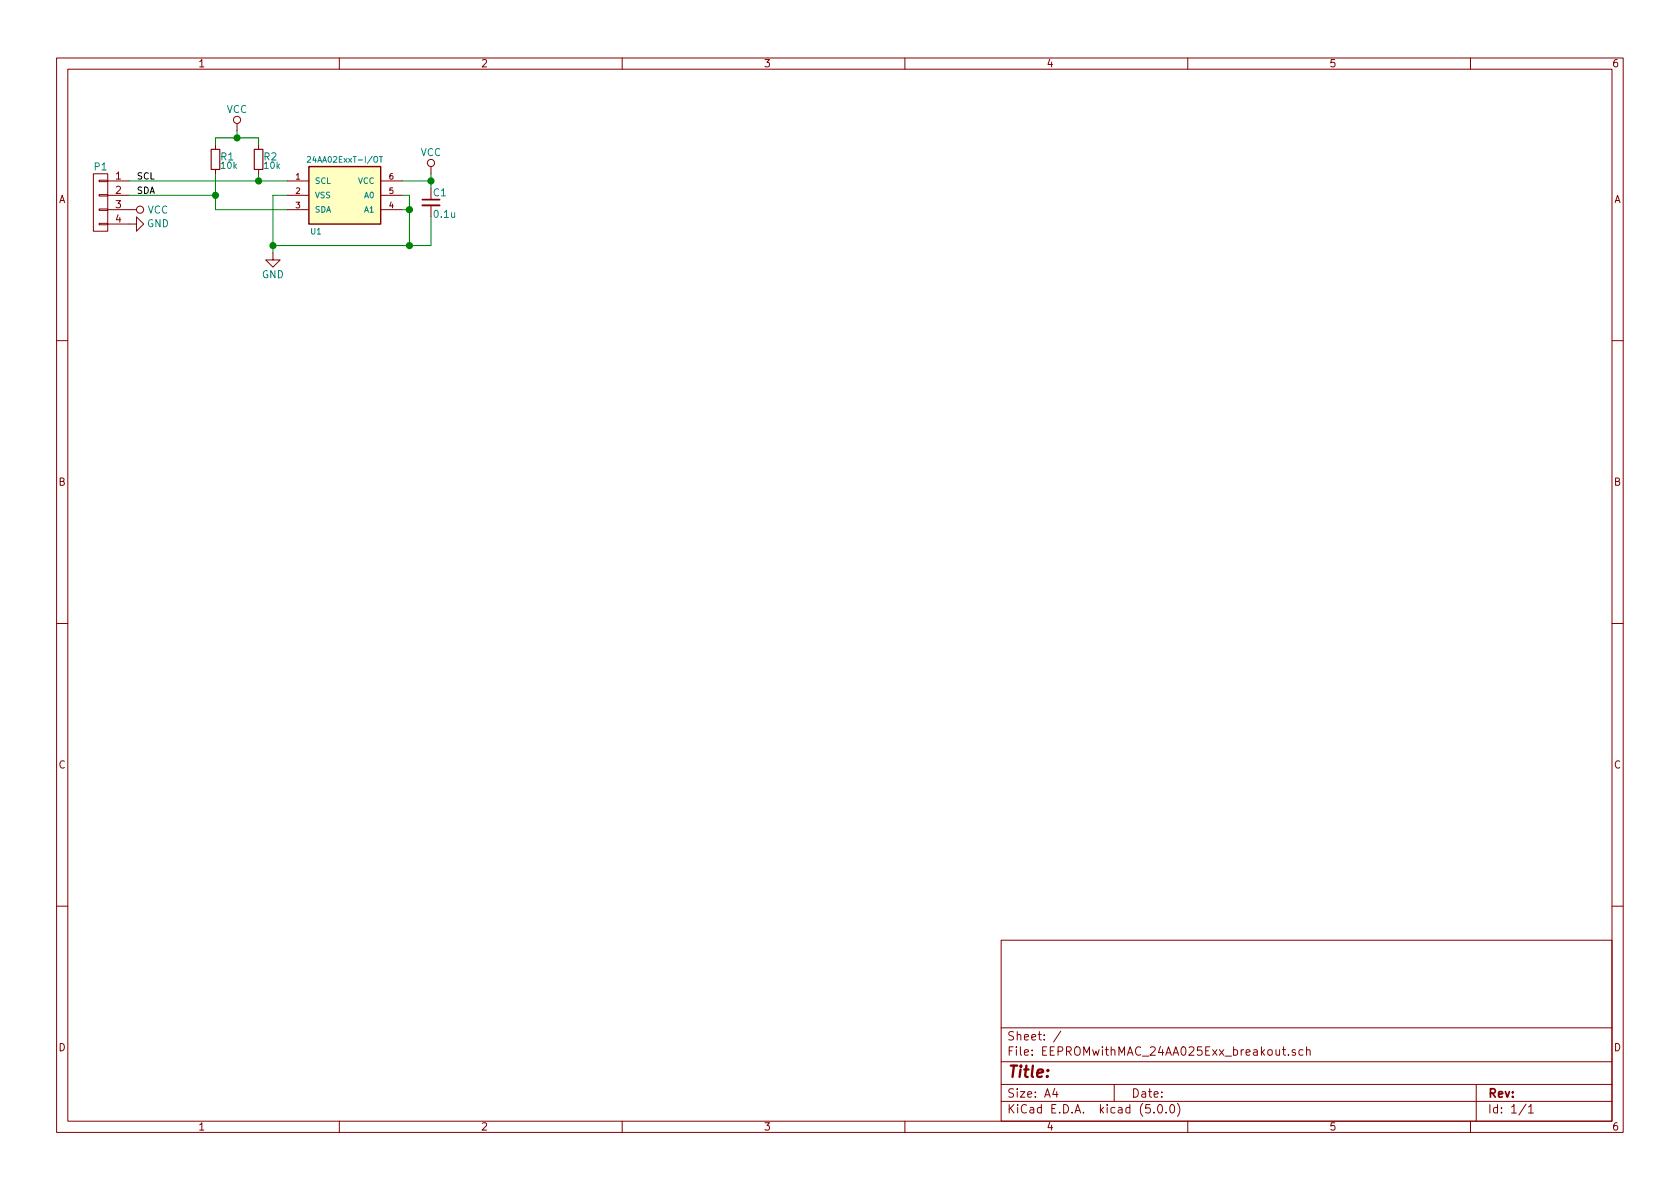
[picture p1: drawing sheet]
EESchema Schematic File Version 4
LIBS:EEPROMwithMAC_24AA025Exx_breakout-cache
EELAYER 26 0
EELAYER END
$Descr A4 11693 8268
encoding utf-8
Sheet 1 1
Title ""
Date ""
Rev ""
Comp ""
Comment1 ""
Comment2 ""
Comment3 ""
Comment4 ""
$EndDescr
$Comp
L conn:CONN_01X04 P1
U 1 1
P 700 1400
F 0 "P1" H 700 1650 50  0000 C CNN
F 1 "CONN_01X04" V 800 1400 50  0001 C CNN
F 2 "user:USER_SIL-4_PinHeader2" H 700 1400 50  0001 C CNN
F 3 "" H 700 1400 50  0000 C CNN
	1    700  1400
	-1   0    0    -1  
$EndComp
Text Label 950  1250 0    45   ~ 0
SCL
Text Label 950  1350 0    45   ~ 0
SDA
Wire Wire Line
	900  1350 1500 1350
$Comp
L power:VCC #PWR01
U 1 1
P 900 1450
F 0 "#PWR01" H 900 1300 50  0001 C CNN
F 1 "VCC" V 900 1650 50  0000 C CNN
F 2 "" H 900 1450 50  0000 C CNN
F 3 "" H 900 1450 50  0000 C CNN
	1    900  1450
	0    1    1    0   
$EndComp
$Comp
L power:GND #PWR02
U 1 1
P 900 1550
F 0 "#PWR02" H 900 1300 50  0001 C CNN
F 1 "GND" V 900 1350 50  0000 C CNN
F 2 "" H 900 1550 50  0000 C CNN
F 3 "" H 900 1550 50  0000 C CNN
	1    900  1550
	0    -1   -1   0   
$EndComp
$Comp
L Device:R_Small R2
U 1 1
P 1800 1100
F 0 "R2" H 1830 1120 50  0000 L CNN
F 1 "10k" H 1830 1060 45  0000 L CNN
F 2 "user:USER_0603_HandSoldering" H 1800 1100 50  0001 C CNN
F 3 "" H 1800 1100 50  0000 C CNN
	1    1800 1100
	1    0    0    -1  
$EndComp
$Comp
L Device:R_Small R1
U 1 1
P 1500 1100
F 0 "R1" H 1530 1120 50  0000 L CNN
F 1 "10k" H 1530 1060 45  0000 L CNN
F 2 "user:USER_0603_HandSoldering" H 1500 1100 50  0001 C CNN
F 3 "" H 1500 1100 50  0000 C CNN
	1    1500 1100
	1    0    0    -1  
$EndComp
$Comp
L Device:C_Small C1
U 1 1
P 3000 1400
F 0 "C1" H 3010 1470 50  0000 L CNN
F 1 "0.1u" H 3010 1320 50  0000 L CNN
F 2 "user:USER_0603_HandSoldering" H 3000 1400 50  0001 C CNN
F 3 "" H 3000 1400 50  0000 C CNN
	1    3000 1400
	1    0    0    -1  
$EndComp
Wire Wire Line
	1800 1200 1800 1250
Wire Wire Line
	1500 1450 1500 1350
$Comp
L power:VCC #PWR03
U 1 1
P 1650 900
F 0 "#PWR03" H 1650 750 50  0001 C CNN
F 1 "VCC" H 1650 1050 50  0000 C CNN
F 2 "" H 1650 900 50  0000 C CNN
F 3 "" H 1650 900 50  0000 C CNN
	1    1650 900 
	1    0    0    -1  
$EndComp
Wire Wire Line
	1800 950  1800 1000
Wire Wire Line
	1500 1000 1500 950 
$Comp
L power:VCC #PWR04
U 1 1
P 3000 1200
F 0 "#PWR04" H 3000 1050 50  0001 C CNN
F 1 "VCC" H 3000 1350 50  0000 C CNN
F 2 "" H 3000 1200 50  0000 C CNN
F 3 "" H 3000 1200 50  0000 C CNN
	1    3000 1200
	1    0    0    -1  
$EndComp
Wire Wire Line
	3000 1200 3000 1250
Wire Wire Line
	2800 1250 3000 1250
$Comp
L power:GND #PWR05
U 1 1
P 1900 1750
F 0 "#PWR05" H 1900 1500 50  0001 C CNN
F 1 "GND" H 1900 1600 50  0000 C CNN
F 2 "" H 1900 1750 50  0000 C CNN
F 3 "" H 1900 1750 50  0000 C CNN
	1    1900 1750
	1    0    0    -1  
$EndComp
Wire Wire Line
	1900 1350 1900 1700
Wire Wire Line
	1900 1350 2000 1350
Connection ~ 1800 1250
Connection ~ 1500 1350
Wire Wire Line
	1500 950  1650 950 
Wire Wire Line
	1650 900  1650 950 
Connection ~ 1650 950 
Connection ~ 3000 1250
Wire Wire Line
	1900 1700 2850 1700
Connection ~ 1900 1700
Wire Wire Line
	2000 1250 1800 1250
Wire Wire Line
	1500 1450 2000 1450
Wire Wire Line
	1800 1250 900  1250
Wire Wire Line
	1500 1350 1500 1200
Wire Wire Line
	1650 950  1800 950 
Wire Wire Line
	3000 1250 3000 1300
Wire Wire Line
	1900 1700 1900 1750
$Comp
L user:24AA025ExxT-I_OT U1
U 1 1
P 2400 1350
F 0 "U1" H 2200 1100 40  0000 C CNN
F 1 "24AA02ExxT-I/OT" H 2400 1600 40  0000 C CNN
F 2 "TO_SOT_Packages_SMD:SOT-23-6_Handsoldering" H 2400 1500 30  0001 C CIN
F 3 "" H 2400 1400 60  0000 C CNN
	1    2400 1350
	1    0    0    -1  
$EndComp
Wire Wire Line
	3000 1500 3000 1700
Wire Wire Line
	2800 1450 2850 1450
Wire Wire Line
	2850 1450 2850 1700
Connection ~ 2850 1700
Wire Wire Line
	2850 1700 3000 1700
Wire Wire Line
	2800 1350 2850 1350
Wire Wire Line
	2850 1350 2850 1450
Connection ~ 2850 1450
$EndSCHEMATC
